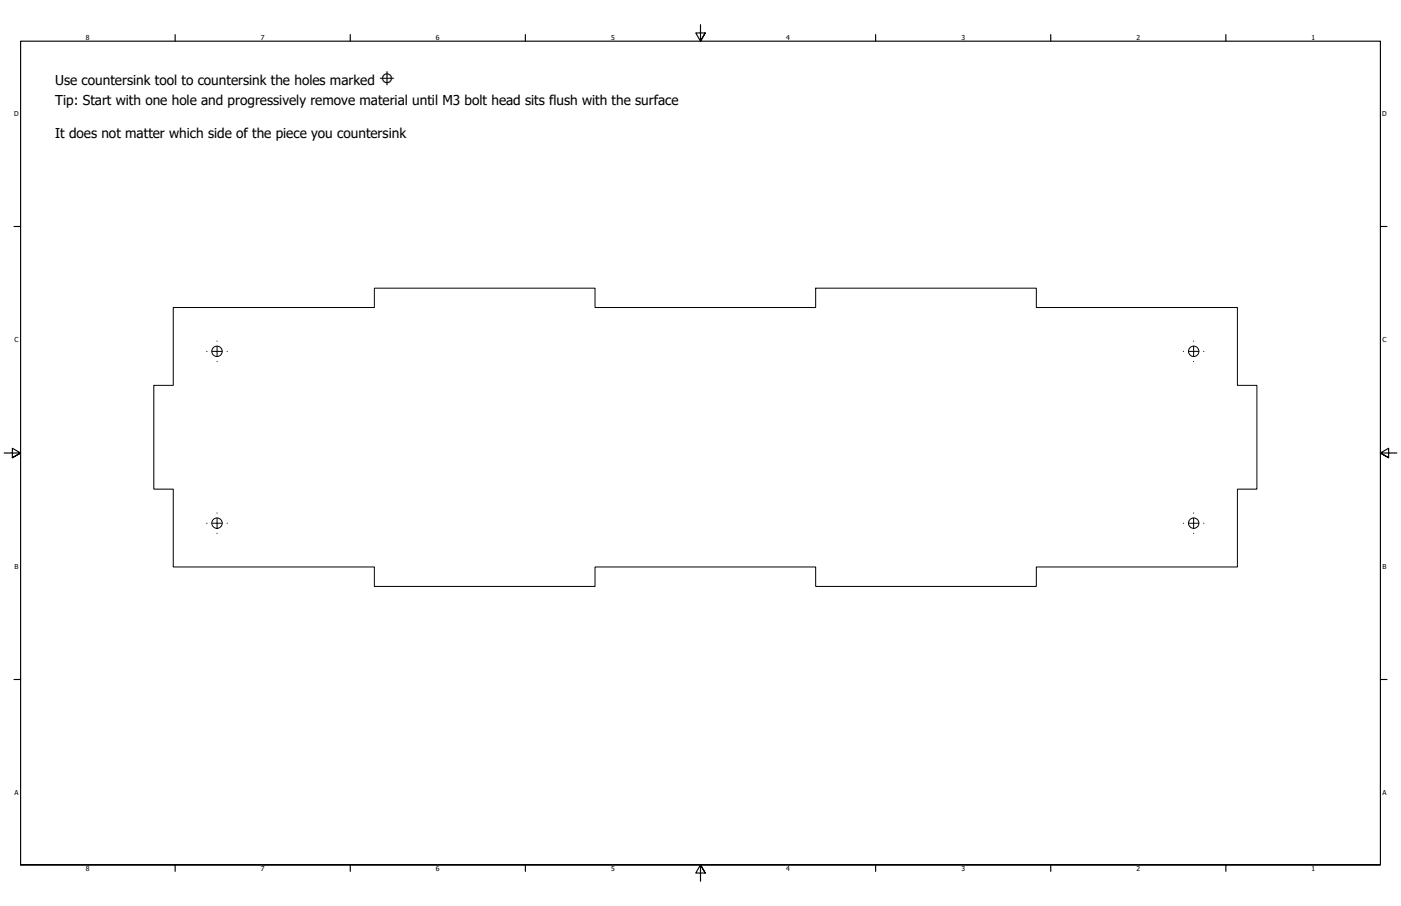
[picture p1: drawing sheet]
<svg xmlns="http://www.w3.org/2000/svg" width="864mm" height="559mm" viewBox="0 0 864 559" stroke-linecap="round" stroke-linejoin="round" font-family="sans-serif">
<!-- layer: Visible (ANSI) -->
<g fill="none" stroke="#000" stroke-width=".62">
<path d="M107 190h124v-12h136v12h136v-12h136v12h124v48h12v64h-12v48h-124v12h-136v-12h-136v12h-136v-12h-124v-48h-12v-64h12z"/>
<circle cx="134" cy="217" r="3"/>
<circle cx="736" cy="217" r="3"/>
<circle cx="134" cy="323" r="3"/>
<circle cx="736" cy="323" r="3"/>
</g>
<!-- layer: Border (ANSI) -->
<g fill="none" stroke="#000" stroke-width=".7">
<path d="M432 15v10l-3-5h6l-3 5 3-5M108 21v4M216 21v4M324 21v4M540 21v4M648 21v4M756 21v4M9 140h4M851 140h4M3 279h10l-5-3v6l5-3-5 3M861 279h-10l5-3v6l-5-3 5 3M9 419h4"/>
<path d="M851 419h4M13 533v-508h838v508h-838h838M108 533v4M216 533v4M324 533v4M435 538l-3-5 3 5h-6l3-5v11M540 533v4M648 533v4M756 533v4"/>
</g>
<!-- layer: Center Mark (ANSI) -->
<g fill="none" stroke="#000" stroke-width=".62">
<path d="M127 217h1M131 217h6M134 210v1M134 214v6M140 217h.1M729 217h1M733 217h6M736 210v1M736 214v6M742 217h.1M134 223h.1M736 223h.1"/>
<path d="M134 316v1M134 320v6M736 316v1M736 320v6M127 323h1M131 323h6M134 329h.1M140 323h.1M729 323h1M733 323h6M736 329h.1M742 323h.1"/>
</g>
<g font-size="8.4">
<text x="34" y="52">Use countersink tool to countersink the holes marked ⌖</text>
<text x="34" y="65">Tip: Start with one hole and progressively remove material until M3 bolt head sits flush with the surface</text>
<text x="34" y="85">It does not matter which side of the piece you countersink</text>
</g>
<g font-size="4.2">
<text x="53" y="24">8</text>
<text x="161" y="24">7</text>
<text x="269" y="24">6</text>
<text x="377" y="24">5</text>
<text x="485" y="24">4</text>
<text x="593" y="24">3</text>
<text x="701" y="24">2</text>
<text x="808" y="24">1</text>
<text x="9" y="71">D</text>
<text x="852" y="71">D</text>
<text x="9" y="211">C</text>
<text x="852" y="211">C</text>
<text x="9" y="351">B</text>
<text x="852" y="351">B</text>
<text x="9" y="490">A</text>
<text x="852" y="490">A</text>
<text x="53" y="537">8</text>
<text x="161" y="537">7</text>
<text x="269" y="537">6</text>
<text x="377" y="537">5</text>
<text x="485" y="537">4</text>
<text x="593" y="537">3</text>
<text x="701" y="537">2</text>
<text x="808" y="537">1</text>
</g>
</svg>
